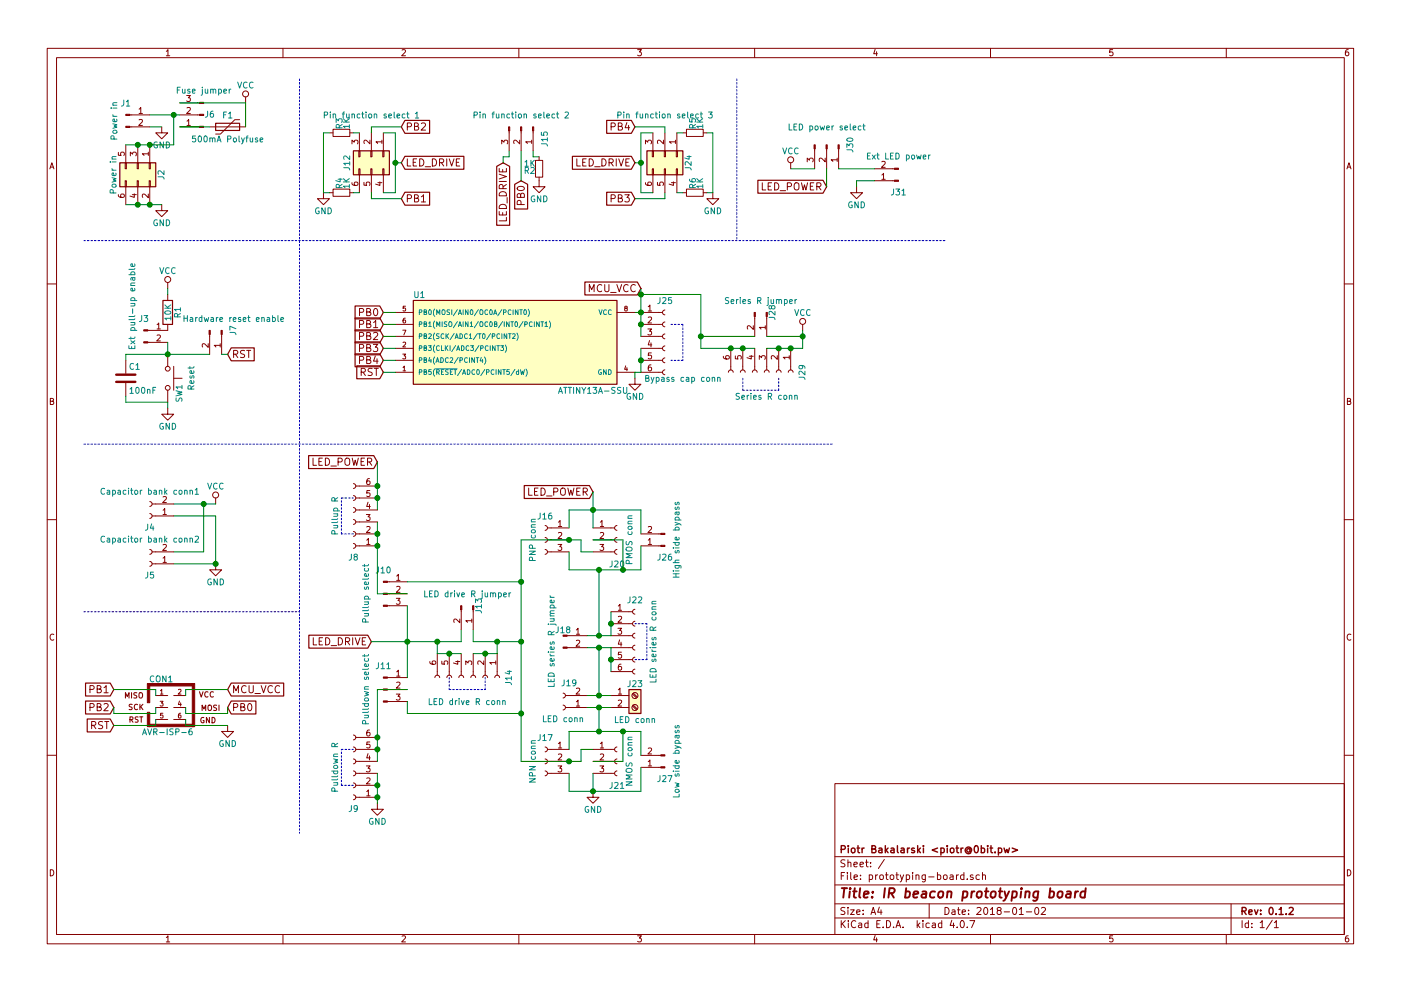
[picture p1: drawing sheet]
EESchema Schematic File Version 2
LIBS:power
LIBS:device
LIBS:switches
LIBS:relays
LIBS:motors
LIBS:transistors
LIBS:conn
LIBS:linear
LIBS:regul
LIBS:74xx
LIBS:cmos4000
LIBS:adc-dac
LIBS:memory
LIBS:xilinx
LIBS:microcontrollers
LIBS:dsp
LIBS:microchip
LIBS:analog_switches
LIBS:motorola
LIBS:texas
LIBS:intel
LIBS:audio
LIBS:interface
LIBS:digital-audio
LIBS:philips
LIBS:display
LIBS:cypress
LIBS:siliconi
LIBS:opto
LIBS:atmel
LIBS:contrib
LIBS:valves
LIBS:prototyping-board-cache
EELAYER 25 0
EELAYER END
$Descr A4 11693 8268
encoding utf-8
Sheet 1 1
Title "IR beacon prototyping board"
Date "2018-01-02"
Rev "0.1.2"
Comp "Piotr Bakalarski <piotr@0bit.pw>"
Comment1 ""
Comment2 ""
Comment3 ""
Comment4 ""
$EndDescr
$Comp
L Conn_01x02_Male J1
U 1 1
P 1050 950
F 0 "J1" H 1050 1050 50  0000 C CNN
F 1 "Power in" V 950 900 50  0000 C CNN
F 2 "" H 1050 950 50  0001 C CNN
F 3 "" H 1050 950 50  0001 C CNN
	1    1050 950 
	1    0    0    -1  
$EndComp
$Comp
L Conn_01x03_Male J6
U 1 1
P 1700 950
F 0 "J6" H 1650 950 50  0000 C CNN
F 1 "Fuse jumper" H 1700 750 50  0000 C CNN
F 2 "" H 1700 950 50  0001 C CNN
F 3 "" H 1700 950 50  0001 C CNN
	1    1700 950 
	-1   0    0    1   
$EndComp
$Comp
L Polyfuse F1
U 1 1
P 1900 1050
F 0 "F1" V 1800 1050 50  0000 C CNN
F 1 "500mA Polyfuse" V 2000 1050 50  0000 C CNN
F 2 "" H 1950 850 50  0001 L CNN
F 3 "" H 1900 1050 50  0001 C CNN
	1    1900 1050
	0    1    1    0   
$EndComp
$Comp
L VCC #PWR01
U 1 1
P 2050 850
F 0 "#PWR01" H 2050 700 50  0001 C CNN
F 1 "VCC" H 2050 1000 50  0000 C CNN
F 2 "" H 2050 850 50  0001 C CNN
F 3 "" H 2050 850 50  0001 C CNN
	1    2050 850 
	1    0    0    -1  
$EndComp
$Comp
L ATTINY13A-SSU U1
U 1 1
P 4300 2850
F 0 "U1" H 3500 3250 50  0000 C CNN
F 1 "ATTINY13A-SSU" H 4950 2450 50  0000 C CNN
F 2 "Housings_SOIC:SOIC-8_3.9x4.9mm_Pitch1.27mm" H 4900 2850 50  0001 C CIN
F 3 "" H 3500 3200 50  0001 C CNN
	1    4300 2850
	1    0    0    -1  
$EndComp
$Comp
L GND #PWR02
U 1 1
P 5300 3150
F 0 "#PWR02" H 5300 2900 50  0001 C CNN
F 1 "GND" H 5300 3000 50  0000 C CNN
F 2 "" H 5300 3150 50  0001 C CNN
F 3 "" H 5300 3150 50  0001 C CNN
	1    5300 3150
	1    0    0    -1  
$EndComp
Text GLabel 3200 2600 0    60   Input ~ 0
PB0
Text GLabel 3200 2700 0    60   Input ~ 0
PB1
Text GLabel 3200 2800 0    60   Input ~ 0
PB2
Text GLabel 3200 2900 0    60   Input ~ 0
PB3
Text GLabel 3200 3000 0    60   Input ~ 0
PB4
Text GLabel 3200 3100 0    60   Input ~ 0
RST
$Comp
L Conn_02x03_Top_Bottom J24
U 1 1
P 5550 1300
F 0 "J24" H 5600 1500 50  0000 C CNN
F 1 "Pin function select 3" V 5200 1300 50  0000 C CNN
F 2 "" H 5550 1300 50  0001 C CNN
F 3 "" H 5550 1300 50  0001 C CNN
	1    5550 1300
	0    1    1    0   
$EndComp
Text GLabel 5300 1350 0    60   Input ~ 0
LED_DRIVE
Text GLabel 5300 1650 0    60   Input ~ 0
PB3
Text GLabel 5300 1050 0    60   Input ~ 0
PB4
$Comp
L Conn_02x03_Top_Bottom J12
U 1 1
P 3100 1300
F 0 "J12" H 3150 1100 50  0000 C CNN
F 1 "Pin function select 1" V 2750 1300 50  0000 C CNN
F 2 "" H 3100 1300 50  0001 C CNN
F 3 "" H 3100 1300 50  0001 C CNN
	1    3100 1300
	0    1    1    0   
$EndComp
Text GLabel 3350 1350 2    60   Input ~ 0
LED_DRIVE
Text GLabel 4350 1500 3    60   Input ~ 0
PB0
Text GLabel 3350 1650 2    60   Input ~ 0
PB1
Text GLabel 3350 1050 2    60   Input ~ 0
PB2
$Comp
L Conn_01x03_Male J15
U 1 1
P 4350 1050
F 0 "J15" H 4450 1250 50  0000 C CNN
F 1 "Pin function select 2" V 4250 1050 50  0000 C CNN
F 2 "" H 4350 1050 50  0001 C CNN
F 3 "" H 4350 1050 50  0001 C CNN
	1    4350 1050
	0    1    1    0   
$EndComp
$Comp
L Conn_01x02_Male J28
U 1 1
P 6400 2600
F 0 "J28" H 6400 2650 50  0000 C CNN
F 1 "Series R jumper" V 6300 2550 50  0000 C CNN
F 2 "" H 6400 2600 50  0001 C CNN
F 3 "" H 6400 2600 50  0001 C CNN
	1    6400 2600
	0    1    1    0   
$EndComp
$Comp
L VCC #PWR03
U 1 1
P 6700 2750
F 0 "#PWR03" H 6700 2600 50  0001 C CNN
F 1 "VCC" H 6700 2900 50  0000 C CNN
F 2 "" H 6700 2750 50  0001 C CNN
F 3 "" H 6700 2750 50  0001 C CNN
	1    6700 2750
	1    0    0    -1  
$EndComp
$Comp
L Conn_01x02_Male J7
U 1 1
P 1850 2750
F 0 "J7" H 1850 2850 50  0000 C CNN
F 1 "Hardware reset enable" V 1750 2850 50  0000 C CNN
F 2 "" H 1850 2750 50  0001 C CNN
F 3 "" H 1850 2750 50  0001 C CNN
	1    1850 2750
	0    1    1    0   
$EndComp
$Comp
L Conn_01x02_Male J3
U 1 1
P 1200 2750
F 0 "J3" H 1200 2850 50  0000 C CNN
F 1 "Ext pull-up enable" V 1100 2950 50  0000 C CNN
F 2 "" H 1200 2750 50  0001 C CNN
F 3 "" H 1200 2750 50  0001 C CNN
	1    1200 2750
	1    0    0    -1  
$EndComp
Text GLabel 1900 2950 2    60   Input ~ 0
RST
$Comp
L VCC #PWR04
U 1 1
P 1400 2400
F 0 "#PWR04" H 1400 2250 50  0001 C CNN
F 1 "VCC" H 1400 2550 50  0000 C CNN
F 2 "" H 1400 2400 50  0001 C CNN
F 3 "" H 1400 2400 50  0001 C CNN
	1    1400 2400
	1    0    0    -1  
$EndComp
$Comp
L R R1
U 1 1
P 1400 2600
F 0 "R1" V 1480 2600 50  0000 C CNN
F 1 "10K" V 1400 2600 50  0000 C CNN
F 2 "" V 1330 2600 50  0001 C CNN
F 3 "" H 1400 2600 50  0001 C CNN
	1    1400 2600
	1    0    0    -1  
$EndComp
$Comp
L GND #PWR05
U 1 1
P 1400 3400
F 0 "#PWR05" H 1400 3150 50  0001 C CNN
F 1 "GND" H 1400 3250 50  0000 C CNN
F 2 "" H 1400 3400 50  0001 C CNN
F 3 "" H 1400 3400 50  0001 C CNN
	1    1400 3400
	1    0    0    -1  
$EndComp
$Comp
L C C1
U 1 1
P 1050 3150
F 0 "C1" H 1075 3250 50  0000 L CNN
F 1 "100nF" H 1075 3050 50  0000 L CNN
F 2 "" H 1088 3000 50  0001 C CNN
F 3 "" H 1050 3150 50  0001 C CNN
	1    1050 3150
	1    0    0    -1  
$EndComp
$Comp
L SW_Push SW1
U 1 1
P 1400 3150
F 0 "SW1" H 1450 3250 50  0000 L CNN
F 1 "Reset" H 1400 3350 50  0000 C CNN
F 2 "" H 1400 3350 50  0001 C CNN
F 3 "" H 1400 3350 50  0001 C CNN
	1    1400 3150
	0    1    1    0   
$EndComp
$Comp
L Conn_01x06_Female J25
U 1 1
P 5550 2800
F 0 "J25" H 5550 3100 50  0000 C CNN
F 1 "Bypass cap conn" H 5700 2450 50  0000 C CNN
F 2 "" H 5550 2800 50  0001 C CNN
F 3 "" H 5550 2800 50  0001 C CNN
	1    5550 2800
	1    0    0    -1  
$EndComp
$Comp
L Conn_01x06_Female J29
U 1 1
P 6400 3100
F 0 "J29" H 6400 3400 50  0000 C CNN
F 1 "Series R conn" V 6600 3100 50  0000 C CNN
F 2 "" H 6400 3100 50  0001 C CNN
F 3 "" H 6400 3100 50  0001 C CNN
	1    6400 3100
	0    1    1    0   
$EndComp
$Comp
L Conn_01x02_Female J4
U 1 1
P 1250 4300
F 0 "J4" H 1250 4400 50  0000 C CNN
F 1 "Capacitor bank conn1" H 1250 4100 50  0000 C CNN
F 2 "" H 1250 4300 50  0001 C CNN
F 3 "" H 1250 4300 50  0001 C CNN
	1    1250 4300
	-1   0    0    1   
$EndComp
$Comp
L Conn_01x02_Female J5
U 1 1
P 1250 4700
F 0 "J5" H 1250 4800 50  0000 C CNN
F 1 "Capacitor bank conn2" H 1250 4500 50  0000 C CNN
F 2 "" H 1250 4700 50  0001 C CNN
F 3 "" H 1250 4700 50  0001 C CNN
	1    1250 4700
	-1   0    0    1   
$EndComp
$Comp
L GND #PWR06
U 1 1
P 1800 4700
F 0 "#PWR06" H 1800 4450 50  0001 C CNN
F 1 "GND" H 1800 4550 50  0000 C CNN
F 2 "" H 1800 4700 50  0001 C CNN
F 3 "" H 1800 4700 50  0001 C CNN
	1    1800 4700
	1    0    0    -1  
$EndComp
$Comp
L VCC #PWR07
U 1 1
P 1800 4200
F 0 "#PWR07" H 1800 4050 50  0001 C CNN
F 1 "VCC" H 1800 4350 50  0000 C CNN
F 2 "" H 1800 4200 50  0001 C CNN
F 3 "" H 1800 4200 50  0001 C CNN
	1    1800 4200
	1    0    0    -1  
$EndComp
Text GLabel 3100 5350 0    60   Input ~ 0
LED_DRIVE
$Comp
L Conn_01x06_Female J14
U 1 1
P 3950 5650
F 0 "J14" H 3950 5950 50  0000 C CNN
F 1 "LED drive R conn" V 4150 5600 50  0000 C CNN
F 2 "" H 3950 5650 50  0001 C CNN
F 3 "" H 3950 5650 50  0001 C CNN
	1    3950 5650
	0    1    1    0   
$EndComp
$Comp
L Conn_01x02_Male J13
U 1 1
P 3950 5050
F 0 "J13" H 3950 5100 50  0000 C CNN
F 1 "LED drive R jumper" V 3850 5000 50  0000 C CNN
F 2 "" H 3950 5050 50  0001 C CNN
F 3 "" H 3950 5050 50  0001 C CNN
	1    3950 5050
	0    1    1    0   
$EndComp
$Comp
L Screw_Terminal_01x02 J23
U 1 1
P 5300 5800
F 0 "J23" H 5300 5900 50  0000 C CNN
F 1 "LED conn" H 5300 5600 50  0000 C CNN
F 2 "" H 5300 5800 50  0001 C CNN
F 3 "" H 5300 5800 50  0001 C CNN
	1    5300 5800
	1    0    0    -1  
$EndComp
Text GLabel 4950 4100 0    60   Input ~ 0
LED_POWER
$Comp
L Conn_01x03_Male J30
U 1 1
P 6900 1200
F 0 "J30" H 6900 1400 50  0000 C CNN
F 1 "LED power select" V 6750 1200 50  0000 C CNN
F 2 "" H 6900 1200 50  0001 C CNN
F 3 "" H 6900 1200 50  0001 C CNN
	1    6900 1200
	0    1    1    0   
$EndComp
$Comp
L VCC #PWR08
U 1 1
P 6600 1400
F 0 "#PWR08" H 6600 1250 50  0001 C CNN
F 1 "VCC" H 6600 1550 50  0000 C CNN
F 2 "" H 6600 1400 50  0001 C CNN
F 3 "" H 6600 1400 50  0001 C CNN
	1    6600 1400
	1    0    0    -1  
$EndComp
Text GLabel 6900 1550 0    60   Input ~ 0
LED_POWER
$Comp
L Conn_01x02_Male J31
U 1 1
P 7500 1500
F 0 "J31" H 7500 1600 50  0000 C CNN
F 1 "Ext LED power" H 7500 1300 50  0000 C CNN
F 2 "" H 7500 1500 50  0001 C CNN
F 3 "" H 7500 1500 50  0001 C CNN
	1    7500 1500
	-1   0    0    1   
$EndComp
$Comp
L GND #PWR09
U 1 1
P 7150 1550
F 0 "#PWR09" H 7150 1300 50  0001 C CNN
F 1 "GND" H 7150 1400 50  0000 C CNN
F 2 "" H 7150 1550 50  0001 C CNN
F 3 "" H 7150 1550 50  0001 C CNN
	1    7150 1550
	1    0    0    -1  
$EndComp
$Comp
L Conn_01x06_Female J22
U 1 1
P 5300 5300
F 0 "J22" H 5300 5600 50  0000 C CNN
F 1 "LED series R conn" V 5450 5250 50  0000 C CNN
F 2 "" H 5300 5300 50  0001 C CNN
F 3 "" H 5300 5300 50  0001 C CNN
	1    5300 5300
	1    0    0    -1  
$EndComp
$Comp
L Conn_01x02_Male J18
U 1 1
P 4700 5300
F 0 "J18" H 4700 5350 50  0000 C CNN
F 1 "LED series R jumper" V 4600 5250 50  0000 C CNN
F 2 "" H 4700 5300 50  0001 C CNN
F 3 "" H 4700 5300 50  0001 C CNN
	1    4700 5300
	1    0    0    -1  
$EndComp
$Comp
L Conn_01x03_Female J21
U 1 1
P 5150 6350
F 0 "J21" H 5150 6150 50  0000 C CNN
F 1 "NMOS conn" V 5250 6350 50  0000 C CNN
F 2 "" H 5150 6350 50  0001 C CNN
F 3 "" H 5150 6350 50  0001 C CNN
	1    5150 6350
	1    0    0    -1  
$EndComp
$Comp
L Conn_02x03_Odd_Even J2
U 1 1
P 1150 1400
F 0 "J2" H 1200 1600 50  0000 C CNN
F 1 "Power in" H 1200 1200 50  0000 C CNN
F 2 "" H 1150 1400 50  0001 C CNN
F 3 "" H 1150 1400 50  0001 C CNN
	1    1150 1400
	0    1    1    0   
$EndComp
$Comp
L GND #PWR010
U 1 1
P 1350 1050
F 0 "#PWR010" H 1350 800 50  0001 C CNN
F 1 "GND" H 1350 900 50  0000 C CNN
F 2 "" H 1350 1050 50  0001 C CNN
F 3 "" H 1350 1050 50  0001 C CNN
	1    1350 1050
	1    0    0    -1  
$EndComp
$Comp
L GND #PWR011
U 1 1
P 1350 1700
F 0 "#PWR011" H 1350 1450 50  0001 C CNN
F 1 "GND" H 1350 1550 50  0000 C CNN
F 2 "" H 1350 1700 50  0001 C CNN
F 3 "" H 1350 1700 50  0001 C CNN
	1    1350 1700
	1    0    0    -1  
$EndComp
$Comp
L R_Small R2
U 1 1
P 4500 1400
F 0 "R2" H 4530 1420 50  0000 L CNN
F 1 "1K" H 4530 1360 50  0000 L CNN
F 2 "" H 4500 1400 50  0001 C CNN
F 3 "" H 4500 1400 50  0001 C CNN
	1    4500 1400
	-1   0    0    1   
$EndComp
$Comp
L R_Small R3
U 1 1
P 2850 1100
F 0 "R3" H 2880 1120 50  0000 L CNN
F 1 "1K" H 2880 1060 50  0000 L CNN
F 2 "" H 2850 1100 50  0001 C CNN
F 3 "" H 2850 1100 50  0001 C CNN
	1    2850 1100
	0    -1   -1   0   
$EndComp
$Comp
L R_Small R4
U 1 1
P 2850 1600
F 0 "R4" H 2880 1620 50  0000 L CNN
F 1 "1K" H 2880 1560 50  0000 L CNN
F 2 "" H 2850 1600 50  0001 C CNN
F 3 "" H 2850 1600 50  0001 C CNN
	1    2850 1600
	0    -1   -1   0   
$EndComp
$Comp
L GND #PWR012
U 1 1
P 2700 1600
F 0 "#PWR012" H 2700 1350 50  0001 C CNN
F 1 "GND" H 2700 1450 50  0000 C CNN
F 2 "" H 2700 1600 50  0001 C CNN
F 3 "" H 2700 1600 50  0001 C CNN
	1    2700 1600
	1    0    0    -1  
$EndComp
$Comp
L R_Small R6
U 1 1
P 5800 1600
F 0 "R6" H 5830 1620 50  0000 L CNN
F 1 "1K" H 5830 1560 50  0000 L CNN
F 2 "" H 5800 1600 50  0001 C CNN
F 3 "" H 5800 1600 50  0001 C CNN
	1    5800 1600
	0    -1   -1   0   
$EndComp
$Comp
L R_Small R5
U 1 1
P 5800 1100
F 0 "R5" H 5830 1120 50  0000 L CNN
F 1 "1K" H 5830 1060 50  0000 L CNN
F 2 "" H 5800 1100 50  0001 C CNN
F 3 "" H 5800 1100 50  0001 C CNN
	1    5800 1100
	0    -1   -1   0   
$EndComp
$Comp
L GND #PWR013
U 1 1
P 5950 1600
F 0 "#PWR013" H 5950 1350 50  0001 C CNN
F 1 "GND" H 5950 1450 50  0000 C CNN
F 2 "" H 5950 1600 50  0001 C CNN
F 3 "" H 5950 1600 50  0001 C CNN
	1    5950 1600
	1    0    0    -1  
$EndComp
$Comp
L AVR-ISP-6 CON1
U 1 1
P 1450 5900
F 0 "CON1" H 1345 6140 50  0000 C CNN
F 1 "AVR-ISP-6" H 1185 5670 50  0000 L BNN
F 2 "" V 930 5940 50  0001 C CNN
F 3 "" H 1425 5900 50  0001 C CNN
	1    1450 5900
	1    0    0    -1  
$EndComp
$Comp
L GND #PWR014
U 1 1
P 1900 6050
F 0 "#PWR014" H 1900 5800 50  0001 C CNN
F 1 "GND" H 1900 5900 50  0000 C CNN
F 2 "" H 1900 6050 50  0001 C CNN
F 3 "" H 1900 6050 50  0001 C CNN
	1    1900 6050
	1    0    0    -1  
$EndComp
Text GLabel 950  6050 0    60   Input ~ 0
RST
Text GLabel 950  5900 0    60   Input ~ 0
PB2
Text GLabel 950  5750 0    60   Input ~ 0
PB1
Text GLabel 1900 5900 2    60   Input ~ 0
PB0
Text GLabel 5350 2400 0    60   Input ~ 0
MCU_VCC
Text GLabel 1900 5750 2    60   Input ~ 0
MCU_VCC
$Comp
L GND #PWR015
U 1 1
P 4950 6600
F 0 "#PWR015" H 4950 6350 50  0001 C CNN
F 1 "GND" H 4950 6450 50  0000 C CNN
F 2 "" H 4950 6600 50  0001 C CNN
F 3 "" H 4950 6600 50  0001 C CNN
	1    4950 6600
	1    0    0    -1  
$EndComp
$Comp
L Conn_01x02_Male J27
U 1 1
P 5550 6400
F 0 "J27" H 5550 6500 50  0000 C CNN
F 1 "Low side bypass" V 5450 6350 50  0000 C CNN
F 2 "" H 5550 6400 50  0001 C CNN
F 3 "" H 5550 6400 50  0001 C CNN
	1    5550 6400
	-1   0    0    1   
$EndComp
$Comp
L Conn_01x03_Female J17
U 1 1
P 4550 6350
F 0 "J17" H 4550 6550 50  0000 C CNN
F 1 "NPN conn" V 4650 6350 50  0000 C CNN
F 2 "" H 4550 6350 50  0001 C CNN
F 3 "" H 4550 6350 50  0001 C CNN
	1    4550 6350
	-1   0    0    -1  
$EndComp
$Comp
L Conn_01x03_Female J20
U 1 1
P 5150 4500
F 0 "J20" H 5150 4300 50  0000 C CNN
F 1 "PMOS conn" V 5250 4500 50  0000 C CNN
F 2 "" H 5150 4500 50  0001 C CNN
F 3 "" H 5150 4500 50  0001 C CNN
	1    5150 4500
	1    0    0    -1  
$EndComp
$Comp
L Conn_01x03_Female J16
U 1 1
P 4550 4500
F 0 "J16" H 4550 4700 50  0000 C CNN
F 1 "PNP conn" V 4650 4500 50  0000 C CNN
F 2 "" H 4550 4500 50  0001 C CNN
F 3 "" H 4550 4500 50  0001 C CNN
	1    4550 4500
	-1   0    0    -1  
$EndComp
$Comp
L Conn_01x02_Male J26
U 1 1
P 5550 4550
F 0 "J26" H 5550 4650 50  0000 C CNN
F 1 "High side bypass" V 5450 4500 50  0000 C CNN
F 2 "" H 5550 4550 50  0001 C CNN
F 3 "" H 5550 4550 50  0001 C CNN
	1    5550 4550
	-1   0    0    1   
$EndComp
$Comp
L Conn_01x06_Female J8
U 1 1
P 2950 4350
F 0 "J8" H 2950 4650 50  0000 C CNN
F 1 "Pullup R" V 3100 4300 50  0000 C CNN
F 2 "" H 2950 4350 50  0001 C CNN
F 3 "" H 2950 4350 50  0001 C CNN
	1    2950 4350
	-1   0    0    1   
$EndComp
$Comp
L Conn_01x06_Female J9
U 1 1
P 2950 6450
F 0 "J9" H 2950 6750 50  0000 C CNN
F 1 "Pulldown R" V 3100 6400 50  0000 C CNN
F 2 "" H 2950 6450 50  0001 C CNN
F 3 "" H 2950 6450 50  0001 C CNN
	1    2950 6450
	-1   0    0    1   
$EndComp
$Comp
L Conn_01x02_Female J19
U 1 1
P 4700 5900
F 0 "J19" H 4650 5700 50  0000 C CNN
F 1 "LED conn" H 4700 6000 50  0000 C CNN
F 2 "" H 4700 5900 50  0001 C CNN
F 3 "" H 4700 5900 50  0001 C CNN
	1    4700 5900
	-1   0    0    1   
$EndComp
$Comp
L GND #PWR016
U 1 1
P 3150 6700
F 0 "#PWR016" H 3150 6450 50  0001 C CNN
F 1 "GND" H 3150 6550 50  0000 C CNN
F 2 "" H 3150 6700 50  0001 C CNN
F 3 "" H 3150 6700 50  0001 C CNN
	1    3150 6700
	1    0    0    -1  
$EndComp
Text GLabel 3150 3850 0    60   Input ~ 0
LED_POWER
$Comp
L Conn_01x03_Male J11
U 1 1
P 3200 5750
F 0 "J11" H 3200 5950 50  0000 C CNN
F 1 "Pulldown select" V 3050 5750 50  0000 C CNN
F 2 "" H 3200 5750 50  0001 C CNN
F 3 "" H 3200 5750 50  0001 C CNN
	1    3200 5750
	1    0    0    -1  
$EndComp
$Comp
L Conn_01x03_Male J10
U 1 1
P 3200 4950
F 0 "J10" H 3200 5150 50  0000 C CNN
F 1 "Pullup select" V 3050 4950 50  0000 C CNN
F 2 "" H 3200 4950 50  0001 C CNN
F 3 "" H 3200 4950 50  0001 C CNN
	1    3200 4950
	1    0    0    -1  
$EndComp
Wire Wire Line
	1250 950  1500 950 
Wire Wire Line
	1500 1050 1750 1050
Wire Wire Line
	1500 850  2050 850 
Wire Wire Line
	2050 850  2050 1050
Wire Wire Line
	3200 2600 3300 2600
Wire Wire Line
	3300 2700 3200 2700
Wire Wire Line
	3300 2800 3200 2800
Wire Wire Line
	3300 2900 3200 2900
Wire Wire Line
	3300 3000 3200 3000
Wire Wire Line
	3300 3100 3200 3100
Wire Wire Line
	5300 3150 5300 3100
Wire Wire Line
	5450 1600 5350 1600
Wire Wire Line
	5350 1600 5350 1100
Wire Wire Line
	5350 1100 5450 1100
Wire Wire Line
	5300 1350 5350 1350
Connection ~ 5350 1350
Wire Wire Line
	5550 1100 5550 1050
Wire Wire Line
	5550 1600 5550 1650
Wire Wire Line
	5850 2800 6300 2800
Wire Wire Line
	6400 2800 6700 2800
Connection ~ 6700 2800
Wire Wire Line
	1900 2950 1850 2950
Wire Wire Line
	1400 2450 1400 2400
Wire Wire Line
	1400 2850 1400 2950
Wire Wire Line
	1050 2950 1750 2950
Wire Wire Line
	1050 3350 1400 3350
Wire Wire Line
	1400 3350 1400 3400
Connection ~ 1400 2950
Wire Wire Line
	1050 3350 1050 3300
Wire Wire Line
	1050 3000 1050 2950
Wire Wire Line
	5300 2600 5350 2600
Wire Wire Line
	5350 2400 5350 2800
Connection ~ 5350 2700
Wire Wire Line
	5350 2900 5350 3100
Connection ~ 5350 3000
Wire Wire Line
	5350 3100 5300 3100
Wire Notes Line
	5600 2700 5700 2700
Wire Notes Line
	5700 2700 5700 3000
Wire Notes Line
	5700 3000 5600 3000
Wire Wire Line
	6700 2900 6400 2900
Connection ~ 6500 2900
Wire Wire Line
	6700 2750 6700 2900
Connection ~ 6600 2900
Wire Wire Line
	5850 2900 6300 2900
Connection ~ 6200 2900
Connection ~ 6100 2900
Wire Notes Line
	6200 3150 6200 3250
Wire Notes Line
	6200 3250 6500 3250
Wire Notes Line
	6500 3250 6500 3150
Wire Wire Line
	5350 2450 5850 2450
Wire Wire Line
	5850 2450 5850 2900
Connection ~ 5350 2600
Connection ~ 5850 2800
Wire Wire Line
	1450 4200 1800 4200
Wire Wire Line
	1450 4600 1700 4600
Wire Wire Line
	1450 4700 1800 4700
Wire Wire Line
	1450 4300 1800 4300
Connection ~ 1800 4700
Connection ~ 1700 4200
Wire Wire Line
	3100 5350 3850 5350
Wire Wire Line
	3650 5350 3650 5450
Wire Wire Line
	3850 5350 3850 5250
Connection ~ 3650 5350
Wire Wire Line
	3650 5450 3850 5450
Connection ~ 3750 5450
Wire Wire Line
	3950 5450 4150 5450
Connection ~ 4050 5450
Wire Wire Line
	4150 5450 4150 5350
Wire Wire Line
	3950 5350 3950 5250
Wire Wire Line
	6600 1400 6800 1400
Wire Wire Line
	6900 1550 6900 1400
Wire Wire Line
	7000 1400 7300 1400
Wire Wire Line
	7300 1500 7150 1500
Wire Wire Line
	7150 1500 7150 1550
Wire Wire Line
	5000 4750 5000 5300
Wire Wire Line
	4900 5300 5100 5300
Wire Wire Line
	4900 5400 5100 5400
Wire Wire Line
	5000 5400 5000 5800
Wire Wire Line
	5100 5400 5100 5600
Connection ~ 5100 5500
Wire Wire Line
	5100 5300 5100 5100
Connection ~ 5100 5200
Connection ~ 5000 5400
Connection ~ 5000 5300
Wire Notes Line
	3750 5650 3750 5750
Wire Notes Line
	3750 5750 4050 5750
Wire Notes Line
	4050 5750 4050 5650
Wire Notes Line
	5300 5500 5400 5500
Wire Notes Line
	5400 5500 5400 5200
Wire Notes Line
	5400 5200 5300 5200
Wire Wire Line
	1050 1200 1450 1200
Connection ~ 1150 1200
Connection ~ 1250 1200
Wire Wire Line
	1450 1200 1450 950 
Connection ~ 1450 950 
Wire Wire Line
	1250 1050 1350 1050
Wire Wire Line
	1050 1700 1350 1700
Connection ~ 1150 1700
Connection ~ 1250 1700
Wire Wire Line
	5550 1050 5300 1050
Wire Wire Line
	5650 1600 5700 1600
Wire Wire Line
	5650 1100 5700 1100
Wire Wire Line
	5900 1600 5950 1600
Wire Wire Line
	5900 1100 5950 1100
Wire Wire Line
	5950 1100 5950 1600
Wire Wire Line
	5550 1650 5300 1650
Wire Wire Line
	950  6050 1300 6050
Wire Wire Line
	1300 6050 1300 6000
Wire Wire Line
	950  5750 1300 5750
Wire Wire Line
	1300 5750 1300 5800
Wire Wire Line
	950  5900 950  5950
Wire Wire Line
	950  5950 1300 5950
Wire Wire Line
	1300 5950 1300 5900
Wire Wire Line
	1550 6000 1550 6050
Wire Wire Line
	1550 6050 1900 6050
Wire Wire Line
	1550 5900 1550 5950
Wire Wire Line
	1550 5950 1900 5950
Wire Wire Line
	1900 5950 1900 5900
Connection ~ 5350 2450
Wire Wire Line
	1550 5800 1550 5750
Wire Wire Line
	1550 5750 1900 5750
Connection ~ 4150 5350
Wire Wire Line
	5200 6100 5200 6350
Wire Wire Line
	5200 6350 4950 6350
Wire Wire Line
	4950 6600 4950 6450
Wire Wire Line
	4950 6250 4850 6250
Wire Wire Line
	4850 6250 4850 6350
Wire Wire Line
	4850 6350 4350 6350
Connection ~ 4750 6350
Wire Wire Line
	4750 6450 4750 6600
Wire Wire Line
	4750 6600 5350 6600
Wire Wire Line
	4750 6100 4750 6250
Wire Wire Line
	4750 6100 5350 6100
Wire Wire Line
	5350 6100 5350 6300
Wire Wire Line
	5350 6600 5350 6400
Connection ~ 4950 6600
Connection ~ 5200 6100
Wire Wire Line
	5000 5900 5000 6100
Connection ~ 5000 6100
Wire Wire Line
	4350 6350 4350 4500
Wire Wire Line
	4750 4750 5350 4750
Wire Wire Line
	5350 4750 5350 4550
Wire Wire Line
	5350 4250 5350 4450
Wire Wire Line
	4750 4250 5350 4250
Wire Wire Line
	4950 4100 4950 4400
Wire Wire Line
	4750 4400 4750 4250
Connection ~ 4950 4250
Wire Wire Line
	4750 4600 4750 4750
Connection ~ 5000 4750
Wire Wire Line
	4350 4500 4850 4500
Wire Wire Line
	4850 4500 4850 4600
Wire Wire Line
	4850 4600 4950 4600
Connection ~ 4750 4500
Wire Wire Line
	4950 4500 5200 4500
Wire Wire Line
	5200 4500 5200 4750
Connection ~ 5200 4750
Wire Wire Line
	3950 5350 4350 5350
Connection ~ 4350 5350
Wire Wire Line
	1700 4600 1700 4200
Wire Wire Line
	1800 4300 1800 4700
Wire Wire Line
	4900 5800 5100 5800
Connection ~ 5000 5800
Wire Wire Line
	4900 5900 5100 5900
Connection ~ 5000 5900
Connection ~ 3400 5350
Connection ~ 3150 6150
Connection ~ 3150 6250
Wire Wire Line
	3150 6450 3150 6700
Connection ~ 3150 6550
Connection ~ 3150 6650
Wire Notes Line
	2950 6550 2850 6550
Wire Notes Line
	2850 6250 2950 6250
Wire Notes Line
	2950 4450 2850 4450
Wire Notes Line
	2850 4450 2850 4150
Wire Notes Line
	2850 4150 2950 4150
Wire Notes Line
	700  5100 2500 5100
Wire Notes Line
	2500 650  2500 6950
Wire Notes Line
	700  3700 6950 3700
Wire Notes Line
	700  2000 7900 2000
Wire Notes Line
	6150 650  6150 2000
Wire Notes Line
	2850 6550 2850 6250
Wire Wire Line
	3400 5950 4350 5950
Connection ~ 4350 5950
Wire Wire Line
	3400 5050 3400 5650
Wire Wire Line
	3400 5850 3400 5950
Wire Wire Line
	3400 5750 3150 5750
Wire Wire Line
	3150 5750 3150 6350
Wire Wire Line
	3400 4850 4350 4850
Connection ~ 4350 4850
Wire Wire Line
	3150 4350 3150 4950
Connection ~ 3150 4450
Wire Wire Line
	3150 4950 3400 4950
Connection ~ 3150 4550
Wire Wire Line
	3150 3850 3150 4250
Connection ~ 3150 4150
Connection ~ 3150 4050
Wire Wire Line
	2700 1600 2750 1600
Wire Wire Line
	2950 1600 3000 1600
Wire Wire Line
	3000 1100 2950 1100
Wire Wire Line
	2750 1100 2700 1100
Wire Wire Line
	2700 1100 2700 1600
Wire Wire Line
	3100 1100 3100 1050
Wire Wire Line
	3100 1050 3350 1050
Wire Wire Line
	3100 1600 3100 1650
Wire Wire Line
	3100 1650 3350 1650
Wire Wire Line
	3200 1100 3300 1100
Wire Wire Line
	3300 1100 3300 1600
Wire Wire Line
	3300 1600 3200 1600
Wire Wire Line
	3300 1350 3350 1350
Connection ~ 3300 1350
Text GLabel 4200 1350 3    60   Input ~ 0
LED_DRIVE
$Comp
L GND #PWR017
U 1 1
P 4500 1500
F 0 "#PWR017" H 4500 1250 50  0001 C CNN
F 1 "GND" H 4500 1350 50  0000 C CNN
F 2 "" H 4500 1500 50  0001 C CNN
F 3 "" H 4500 1500 50  0001 C CNN
	1    4500 1500
	1    0    0    -1  
$EndComp
Wire Wire Line
	4450 1300 4450 1250
Wire Wire Line
	4450 1300 4500 1300
Wire Wire Line
	4350 1500 4350 1250
Wire Wire Line
	4200 1350 4200 1300
Wire Wire Line
	4200 1300 4250 1300
Wire Wire Line
	4250 1300 4250 1250
$EndSCHEMATC
